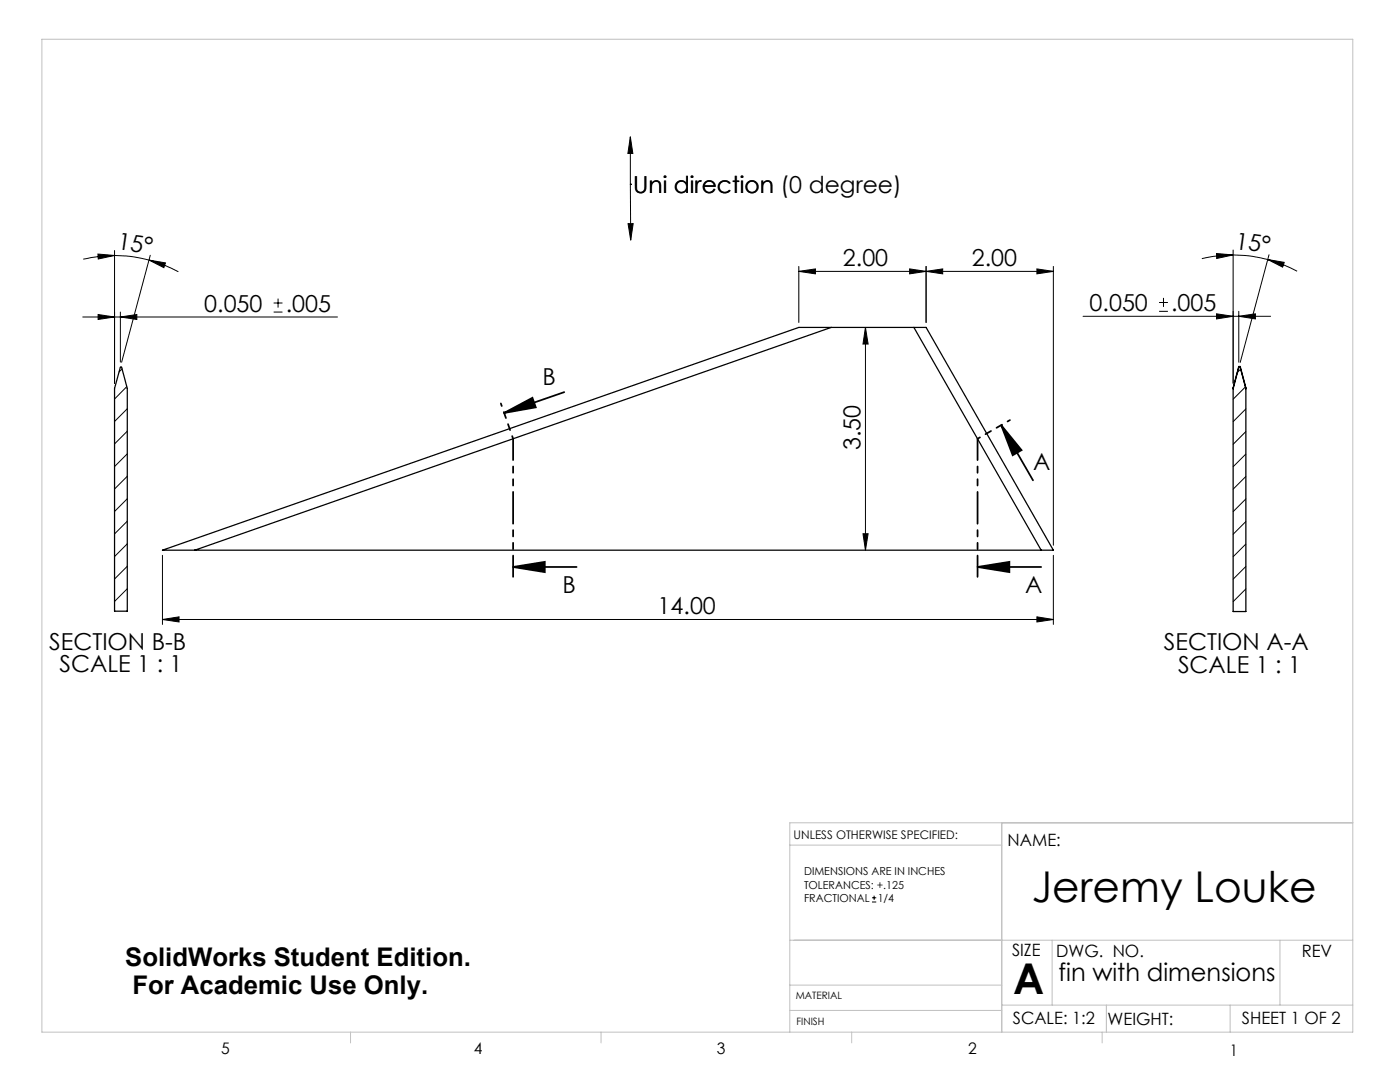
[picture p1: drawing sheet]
<svg xmlns="http://www.w3.org/2000/svg" width="279mm" height="216mm" viewBox="0 0 279 216" stroke-linecap="round" stroke-linejoin="round" font-family="sans-serif">
<g fill="none" stroke="#000" stroke-width=".2">
<path d="M125.8 27.3l.5 3.3h-1zM125.8 36.8h.1M125.8 27.3v9.5M125.8 36.8l.1 11.1M19.5 50.7l3.4 .3-3.3 .7zM22.9 51a25.9 25.9 0 0 1 6.8 .9M22.9 51a31 31 0 0 0-6.3 .7M22.9 50v26.5M29.7 51.9l3.3 .6-.3 .9zM29.7 51.9a26.2 26.2 0 0 1 5.9 2.3M30 50.9l-5.7 21.4M55.5 59.6v1.8"/>
<path d="M125.3 44.6h1.1l-.5 3.3zM159.4 54.2l3.3-.5v.9zM159.4 53.2v11.1M159.4 54.2h50.8M181.5 53.7l3.3 .5-3.3 .4zM184.8 54.2l3.3-.5v.9zM184.8 53.2v11.1M206.9 53.7l3.3 .5-3.3 .4zM210.2 53.2v55.6M232.2 59.4v1.8M242.8 50.6l3.3 .3-3.3 .7zM246.1 49.9v26.7"/>
<path d="M246.1 50.9a25.9 25.9 0 0 1 6.9 .9M246.1 50.9a31 31 0 0 0-6.2 .7M253 51.8l3.3 .6-.3 .9zM253 51.8a26.2 26.2 0 0 1 5.9 2.3M253.3 50.8l-5.8 21.5M16.5 63.3h50.8M19.6 62.8l3.3 .5-3.3 .4zM24 63.3l3.3-.5v.9zM24 62.3v9.9M24.4 73.6l-.7 .6M25.3 77.2l-2.4 2.4M54.6 62.3h1.8"/>
<path d="M54.6 60.5h1.8M172.7 65.3l.5 3.4h-1zM172.7 65.3v44.5M216.1 63.1h37.5M231.3 62.1h1.8M231.3 60.4h1.8M242.8 62.6l3.3 .5-3.3 .5zM247.2 63.1l3.3-.5v1zM247.2 62.1v10.2M247.6 73.7l-.6 .6M248.5 77.2l-2.4 2.5M25.4 81.6l-2.5 2.5"/>
<path d="M25.4 86l-2.5 2.6M25.4 90.6l-2.5 2.5M25.4 95l-2.5 2.6M25.4 99.5l-2.5 2.6M248.6 81.6l-2.5 2.5M248.6 86.1l-2.5 2.6M248.6 90.6l-2.5 2.5M248.6 95.1l-2.5 2.5M248.6 99.6l-2.5 2.5M25.4 104l-2.5 2.5M25.4 108.5l-2.5 2.6M25.4 113l-2.5 2.5"/>
<path d="M25.4 117.5l-2.5 2.5M32.4 110.8v13.8M172.2 106.5h1l-.5 3.3zM210.2 110.8v13.8M248.6 104.1l-2.5 2.5M248.6 108.5l-2.5 2.6M248.6 113l-2.5 2.6M248.6 117.5l-2.5 2.6M32.4 123.6l3.3-.5v1zM32.4 123.6h177.8M206.9 123.1l3.3 .5-3.3 .5zM174 180h.9"/>
<path d="M174 179.1h.9M174.4 178.7v.9"/>
</g>
<path d="M112.6 78.2l-12 4.2M100.6 82.4l5.7-3 .6 1.9zM199.8 84.8l4.1 5-1.8 1zM199.8 84.8l6.4 11M102.4 113.1h12.7M102.4 113.1l6.3-1v2.1zM195.1 113.1l6.3-1v2.1zM195.1 113.1h12.7" fill="none" stroke="#000" stroke-width=".35"/>
<path d="M102.4 87.6v27.5M195.1 87.6v27.5" fill="none" stroke="#000" stroke-width=".35" stroke-dasharray="6.3 1.3 1.3 1.3 1.3 1.3" stroke-dashoffset="2.1"/>
<path d="M102.4 87.6l-2.4-7.1M195.1 87.6l6.5-3.8" fill="none" stroke="#000" stroke-width=".35" stroke-dasharray="6.3 1.3 1.3 1.3 1.3 1.3" stroke-dashoffset="5.8"/>
<g fill="none" stroke="#c0c0c0" stroke-width=".2">
<path d="M8.4 7.8h261.6v198.2h-261.6zM157.6 168.6h42.3M199.9 164.2v41.8M270 164.2h-112.4v41.8M157.6 187.6h112.4M157.6 196.6h42.3M210 187.6v13M255.4 187.6v13M70 206v2.1M119.9 206v2.1M157.6 201.6h42.3M170 206v2.1"/>
<path d="M199.9 200.6h70.1M220 206v2.1M220.8 200.6v5.4M245.5 200.6v5.4"/>
</g>
<g fill="#000">
<path d="M125.8 27.3l.5 3.3h-1zM125.3 44.6h1.1l-.5 3.3z"/>
<path d="M29.7 51.9l3.3 .6-.3 .9zM19.5 50.7l3.4 .3-3.3 .7z"/>
<path d="M181.5 53.7l3.3 .5-3.3 .4zM159.4 54.2l3.3-.5v.9zM24 63.3l3.3-.5v.9zM19.6 62.8l3.3 .5-3.3 .4z"/>
<path d="M184.8 54.2l3.3-.5v.9zM206.9 53.7l3.3 .5-3.3 .4zM32.4 123.6l3.3-.5v1zM206.9 123.1l3.3 .5-3.3 .5zM242.8 62.6l3.3 .5-3.3 .5zM247.2 63.1l3.3-.5v1z"/>
<path d="M253 51.8l3.3 .6-.3 .9zM242.8 50.6l3.3 .3-3.3 .7z"/>
<path d="M102.4 113.1l6.3-1v2.1zM100.6 82.4l5.7-3 .6 1.9z"/>
<path d="M172.2 106.5h1l-.5 3.3zM172.7 65.3l.5 3.4h-1z"/>
<path d="M195.1 113.1l6.3-1v2.1zM199.8 84.8l4.1 5-1.8 1z"/>
</g>
<path d="M24 73.3h.3l1.1 4.2v44.5h-2.5v-44.5zM165.9 65.3l-127 44.5M182.4 65.3l25.4 44.5M247.2 73.3l-1.1 4.3M247.2 73.3h.3M247.2 73.1l-1.1 4.3v44.6h2.5v-44.6l-1.1-4.3M247.2 73.1v.2M247.2 73.1h.3M247.5 73.3l1.1 4.3M247.5 73.1v.2M32.4 109.8l127-44.5h25.4l25.4 44.5z" fill="none" stroke="#000" stroke-width=".25"/>
<g font-size="8.5">
<text x="205.9" y="180">Jeremy Louke</text>
<text x="202.2" y="198.3">A</text>
</g>
<g font-size="5.1">
<text x="25" y="192.7">SolidWorks Student Edition.</text>
<text x="26.4" y="198.3">For Academic Use Only.</text>
</g>
<text font-size="4.9" x="211.3" y="195.7">fin with dimensions</text>
<g font-size="4.7">
<text x="126.4" y="38.5">Uni direction (0 degree)</text>
<text x="126.4" y="38.5">Uni direction</text>
<text x="23.3" y="49.7" transform="rotate(8 23.3 49.7)">15°</text>
<text x="168.2" y="53.1">2.00</text>
<text x="193.9" y="53.1">2.00</text>
<text x="246.4" y="49.6" transform="rotate(8 246.4 49.6)">15°</text>
<text x="40.8" y="62.2">0.050</text>
<text x="57" y="62.2">.005</text>
<text x="217.5" y="62">0.050</text>
<text x="233.7" y="62">.005</text>
<text x="108.3" y="76.7">B</text>
<text x="171.7" y="89.8" transform="rotate(-90 171.7 89.8)">3.50</text>
<text x="206.2" y="93.8">A</text>
<text x="112.3" y="118.3">B</text>
<text x="204.6" y="118.3">A</text>
<text x="131.2" y="122.6">14.00</text>
<text x="9.8" y="129.7">SECTION B-B</text>
<text x="232.3" y="129.7">SECTION A-A</text>
<text x="11.9" y="134.2">SCALE 1 : 1</text>
<text x="235.1" y="134.2">SCALE 1 : 1</text>
</g>
<g font-size="3.4">
<text x="201.1" y="168.8">NAME:</text>
<text x="202" y="190.8">SIZE</text>
<text x="210.8" y="190.9">DWG. NO.</text>
<text x="259.8" y="191">REV</text>
<text x="202.1" y="204.4">SCALE: 1:2</text>
<text x="221" y="204.5">WEIGHT:</text>
<text x="247.8" y="204.4">SHEET 1 OF 2</text>
</g>
<g font-size="3.2">
<text x="44.2" y="210.4">5</text>
<text x="94.6" y="210.3">4</text>
<text x="143.1" y="210.4">3</text>
<text x="193.2" y="210.3">2</text>
<text x="245.4" y="210.6">1</text>
</g>
<text font-size="2.4" x="158.4" y="167.3">UNLESS OTHERWISE SPECIFIED:</text>
<g font-size="2.2">
<text x="160.5" y="174.7">DIMENSIONS ARE IN INCHES</text>
<text x="160.5" y="177.3">TOLERANCES: +.125</text>
<text x="160.5" y="180">FRACTIONAL</text>
<text x="175.2" y="180">1/4</text>
</g>
<g font-size="2">
<text x="158.8" y="199.3">MATERIAL</text>
<text x="159" y="204.4">FINISH</text>
</g>
</svg>
